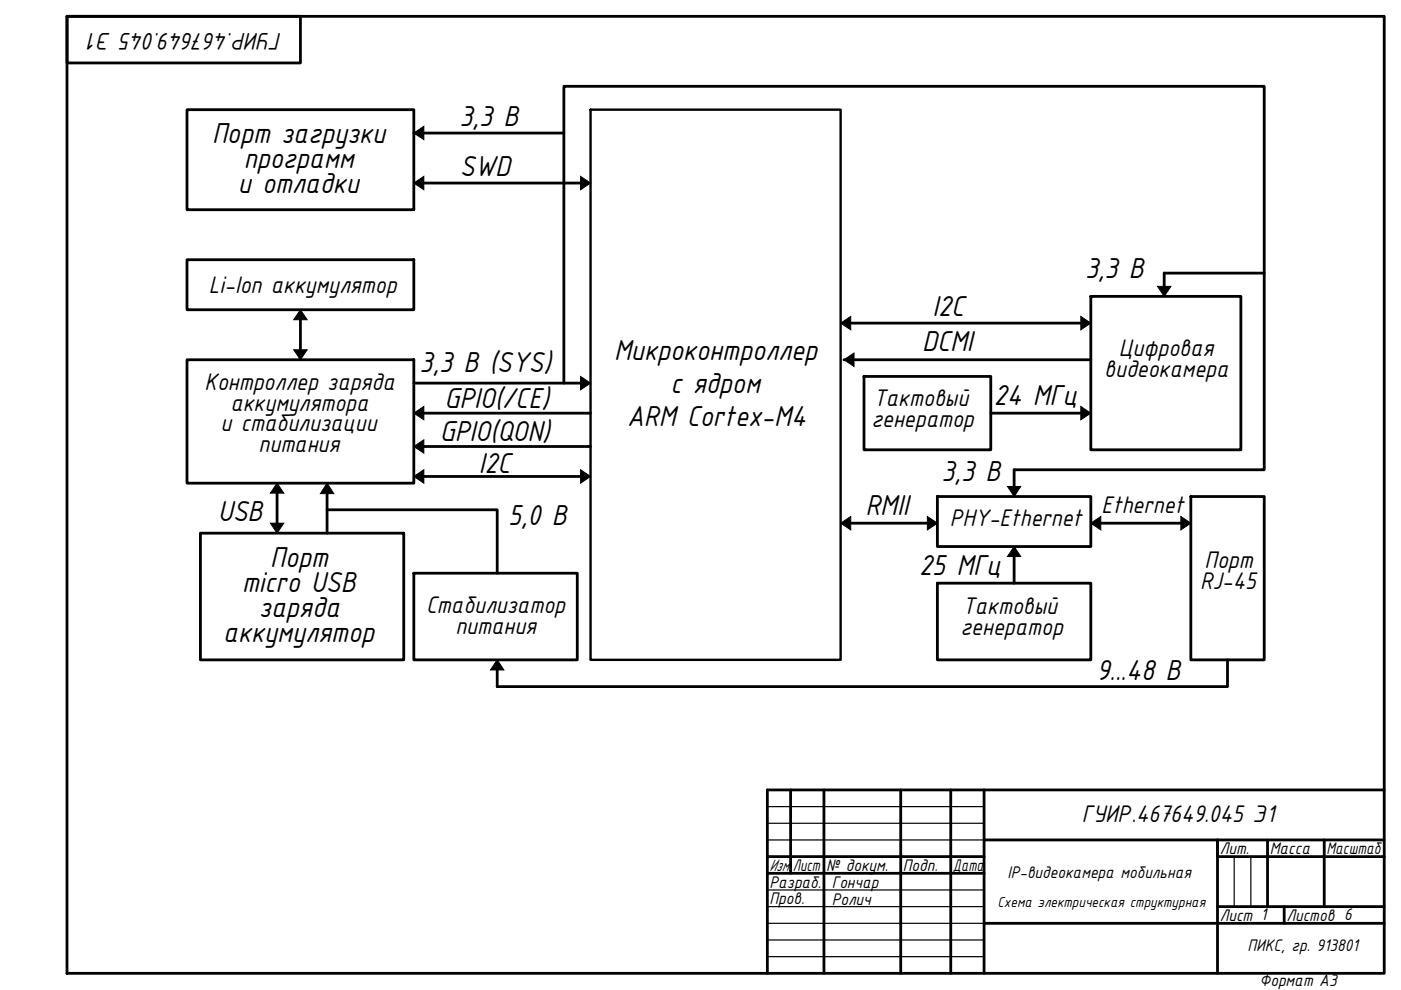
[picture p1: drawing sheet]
<svg xmlns="http://www.w3.org/2000/svg" width="297mm" height="210mm" viewBox="0 0 297 210" stroke-linecap="round" stroke-linejoin="round" font-family="sans-serif">
<!-- layer: 0 -->
<g fill="none" stroke="#000" stroke-width=".59">
<path d="M14.2 3.5h279.3v202.9h-279.3zM14.2 3.5h49.5v9.8h-49.5zM39.7 23.3h48v21.2h-48zM87.7 28.2h31.9M89.9 38.8h33.2M39.7 55.1h48v10.6h-48zM268 57.9h-21.2v3.5M39.7 76.3h48v26.1h-48zM63.7 67.8v7.1M179 76.3h52.3M180.4 68.5h48.8M183.2 79.8h26.9v15.6h-26.9z"/>
<path d="M231.3 62.8h31.8v32.6h-31.8zM87.7 81.2h35.4M89.9 87.6h35.3M89.9 94.7h35.3M119.6 81.2v-62.9h148.4v81.3h-53v4.3M210.1 87.6h19.1M42.5 113h43.1v26.9h-43.1zM58.7 104.6v7M69.3 108.1h36.1v13.4M69.3 104.6v8.4M89.9 101h33.2M180.4 110.9h16.2"/>
<path d="M198.7 105.3h32.6v10.6h-32.6zM215 118v5.6M233.4 110.9h17M252.5 105.3h15.5v34.6h-15.5zM87.7 121.5h34.7v18.4h-34.7zM198.7 123.6h32.6v16.3h-32.6zM260.3 139.9v5.7h-154.9v-3.6M167.6 167.5v17.7M174.7 167.5v38.9M191 167.5v38.9M201.6 167.5v38.9M208.6 167.5v38.9"/>
<path d="M208.6 178.1h84.9M268.7 178.1v14.1M280.8 178.1v14.1M293.5 167.5h-130.8v38.9M162.7 181.6h45.9M162.7 185.2h45.9M208.6 195.8h84.9M258.1 192.2h35.4M272.3 192.2v3.6M293.5 181.6h-35.4v-3.5v28.3"/>
</g>
<path d="M162.7 171h45.9M162.7 174.6h45.9M162.7 178.1h45.9M162.7 188.7h45.9M162.7 192.2h45.9M162.7 199.3h45.9M162.7 195.8h45.9M261.7 181.6v10.6M265.2 181.6v10.6M162.7 202.8h45.9" fill="none" stroke="#000" stroke-width=".25"/>
<path d="M125.2 23.3h53v116.6h-53z" fill="none" stroke="#000" stroke-width=".51"/>
<g fill="#000" stroke="#000" stroke-width=".21">
<path d="M87.7 38.8l2.2-1.4v2.8zM87.7 28.2l2.2-1.4v2.8zM123.1 37.4l2.1 1.4-2.1 1.4zM63.7 65.7l1.4 2.1h-2.8zM62.3 74.2h2.8l-1.4 2.1zM123.1 79.8l2.1 1.4-2.1 1.4zM178.3 68.5l2.1-1.4v2.8zM179 76.3l2.1-1.4v2.8zM229.2 67.1l2.1 1.4-2.1 1.4zM245.4 60.7h2.8l-1.4 2.1zM87.7 101l2.2-1.4v2.8zM87.7 94.7l2.2-1.4v2.8z"/>
<path d="M87.7 87.6l2.2-1.4v2.8zM123.1 99.6l2.1 1.4-2.1 1.4zM229.2 86.2l2.1 1.4-2.1 1.4zM58.7 102.4l1.5 2.2h-2.9zM57.3 110.9h2.9l-1.5 2.1zM69.3 102.4l1.5 2.3h-2.9zM178.3 110.9l2.1-1.4v2.8zM196.6 109.5l2.1 1.4-2.1 1.4zM215 115.9l1.4 2.1h-2.8zM213.6 103.1h2.8l-1.4 2.2zM231.3 110.9l2.1-1.4v2.8zM250.4 109.5l2.1 1.4-2.1 1.4z"/>
<path d="M105.4 139.9l1.4 2.1h-2.8z"/>
</g>
<g font-size="6.6">
<text x="97.4" y="26.8">3,3 В</text>
<text x="45" y="30.3">Порт загрузки</text>
<text x="51.7" y="35.6">программ</text>
<text x="50.4" y="40.9">и отладки</text>
<text x="97.5" y="37.4">SWD</text>
<text x="230" y="58.9">3,3 В</text>
<text x="197.7" y="67.1">I2C</text>
<text x="130.2" y="76.3">Микроконтроллер</text>
<text x="195.5" y="74.5">DCMI</text>
<text x="89" y="78.8">3,3 В (SYS)</text>
<text x="142.2" y="83.3">с ядром</text>
<text x="94.2" y="86.5">GPIO(/CE)</text>
<text x="210.7" y="85.8">24 МГц</text>
<text x="93.2" y="93.4">GPIO(QON)</text>
<text x="133" y="90.4">ARM Cortex-M4</text>
<text x="101.5" y="100.3">I2C</text>
<text x="199.6" y="102.1">3,3 В</text>
<text x="46.2" y="110.5">USB</text>
<text x="107.7" y="111.2">5,0 В</text>
<text x="183.5" y="109.1">RMII</text>
<text x="51.3" y="125.4">micro USB</text>
<text x="57.3" y="120.1">Порт</text>
<text x="194.9" y="121.8">25 МГц</text>
<text x="54.9" y="130.7">заряда</text>
<text x="47.3" y="136">аккумулятор</text>
<text x="232.5" y="144.2">9...48 В</text>
</g>
<g font-size="5.5">
<text x="59.8" y="7" transform="rotate(180 59.8 7)">ГУИР.467649.045 Э1</text>
<text x="44.2" y="62.1">Li-Ion аккумулятор</text>
<text x="237.2" y="75.6">Цифровая</text>
<text x="43.4" y="82.6">Контроллер заряда</text>
<text x="234.1" y="80">видеокамера</text>
<text x="48.8" y="87.1">аккумулятора</text>
<text x="185.2" y="86.2">Тактовый</text>
<text x="46.8" y="91.5">и стабилизации</text>
<text x="54.8" y="95.9">питания</text>
<text x="184.7" y="90.6">генератор</text>
<text x="201.4" y="111.6">PHY-Ethernet</text>
<text x="233.6" y="108.8">Ethernet</text>
<text x="254.5" y="124.8">RJ-45</text>
<text x="255.4" y="120.4">Порт</text>
<text x="90.3" y="130">Стабилизатор</text>
<text x="204.1" y="130.3">Тактовый</text>
<text x="96.5" y="134.4">питания</text>
<text x="203.6" y="134.7">генератор</text>
<text x="229.4" y="174.3">ГУИР.467649.045 Э1</text>
</g>
<g font-size="3.8">
<text x="163.2" y="184.7">Изм.</text>
<text x="168.1" y="184.7">Лист</text>
<text x="175.2" y="184.7">№ докум.</text>
<text x="191.4" y="184.7">Подп.</text>
<text x="202" y="184.7">Дата</text>
<text x="258.6" y="181.1">Лит.</text>
<text x="269.2" y="181.1">Масса</text>
<text x="281.2" y="181.1">Масштаб</text>
<text x="163.2" y="188.2">Разраб.</text>
<text x="163.2" y="191.7">Пров.</text>
<text x="176.3" y="188.3">Гончар</text>
<text x="176.3" y="191.9">Ролич</text>
<text x="213.6" y="186.2">IP-видеокамера мобильная</text>
<text x="258.6" y="195.3">Лист 1</text>
<text x="272.8" y="195.3">Листов 6</text>
<text x="264.5" y="201.5">ПИКС, гр. 913801</text>
<text x="267" y="209">Формат А3</text>
</g>
<text font-size="3.3" x="211.5" y="192.4">Схема электрическая структурная</text>
</svg>
